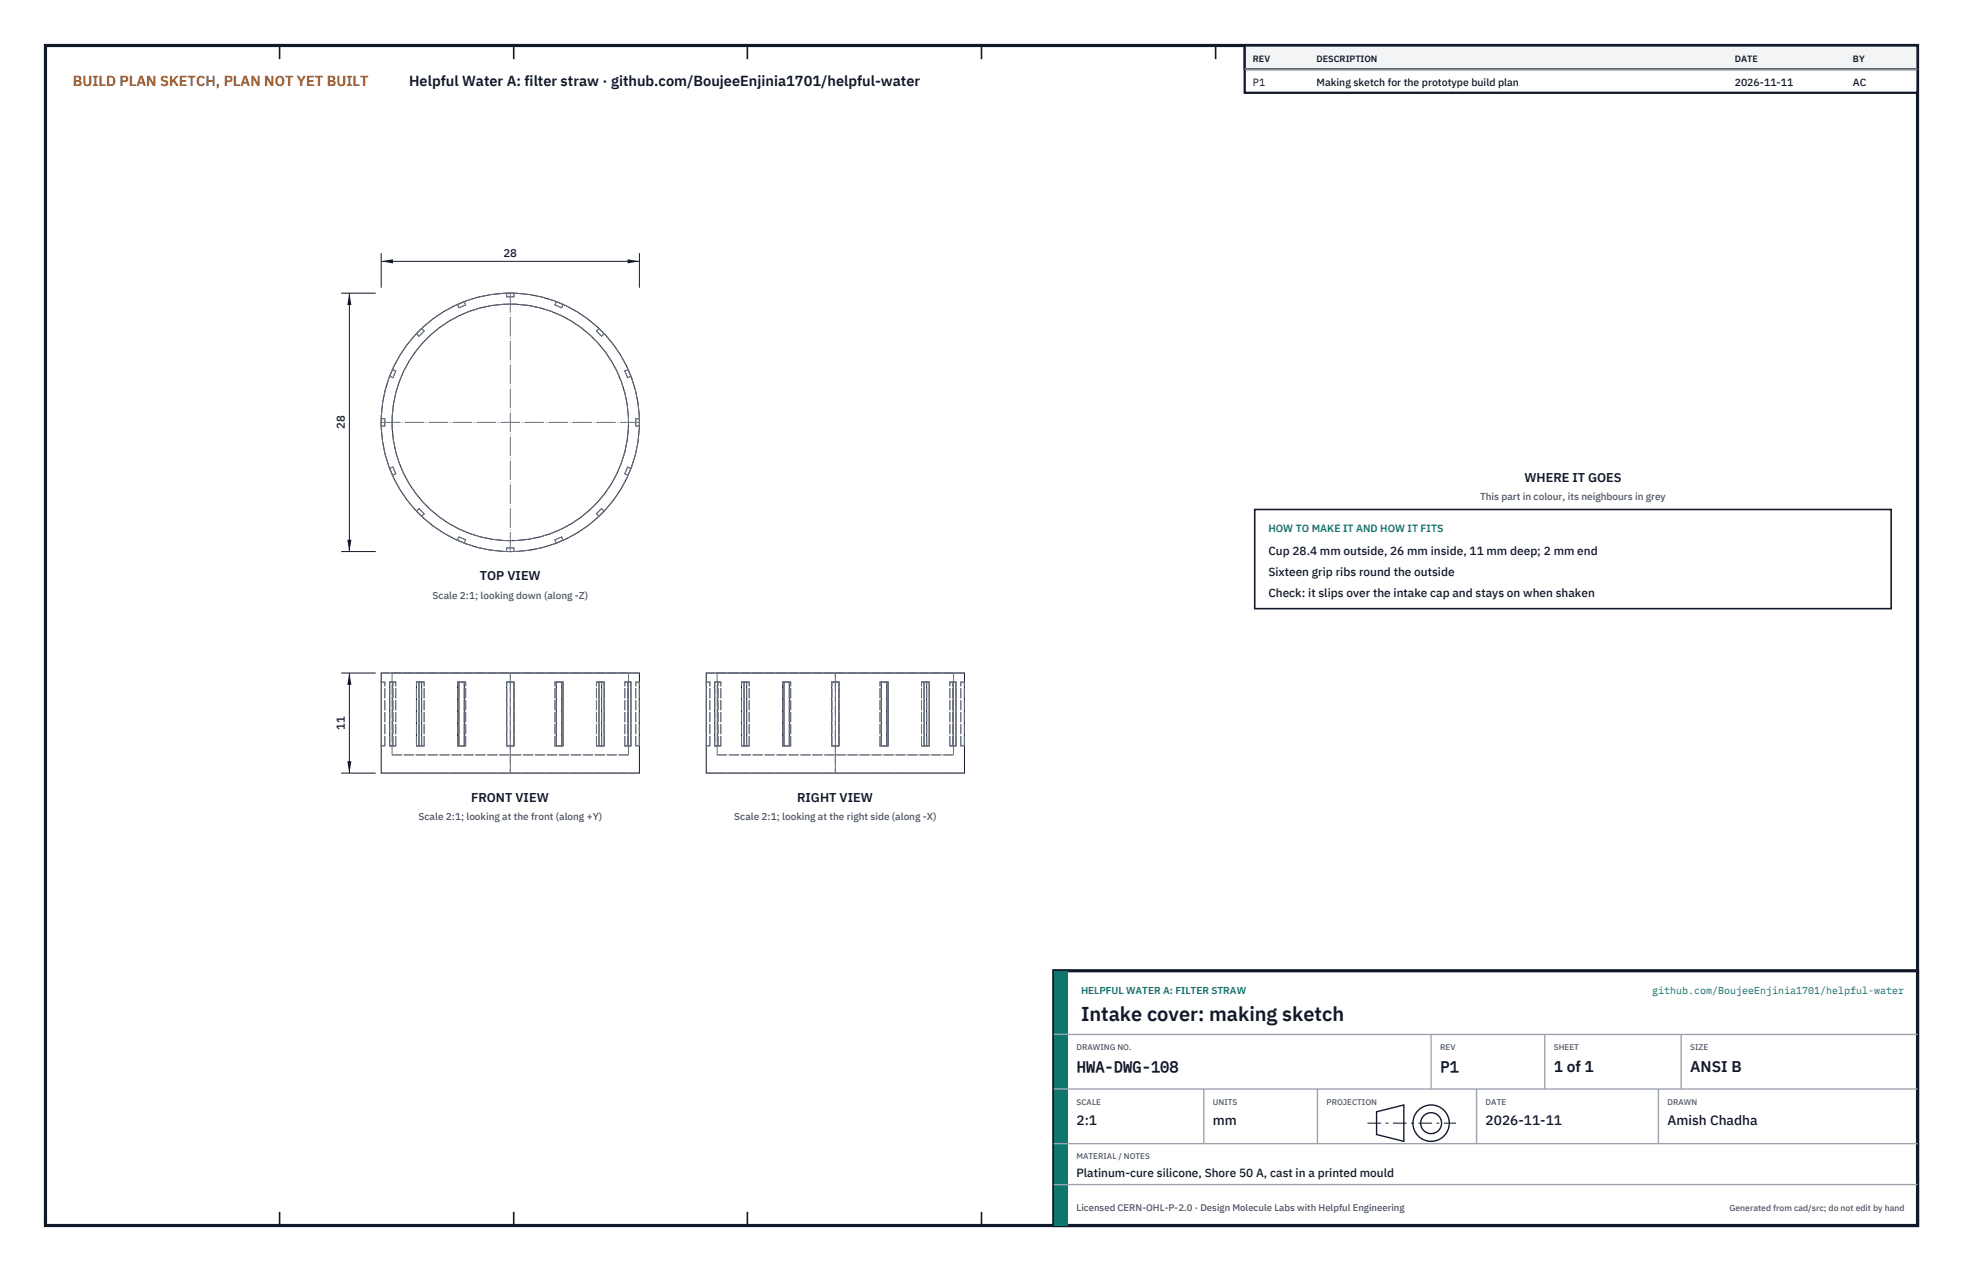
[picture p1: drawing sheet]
<svg xmlns="http://www.w3.org/2000/svg" width="432mm" height="279mm" viewBox="0 0 432 279" stroke-linecap="round" stroke-linejoin="round" font-family="sans-serif">
<path d="M10 10h411.8v259.4h-411.8z" fill="none" stroke="#111827" stroke-width=".7" stroke-linecap="butt"/>
<g fill="none" stroke="#111827" stroke-width=".35">
<path d="M61.5 10v3M113 10v3M164.4 10v3M215.9 10v3M267.4 10v3M318.9 10v3M370.3 10v3M61.5 266.4v3M113 266.4v3M164.4 266.4v3M215.9 266.4v3M267.4 266.4v3"/>
<path d="M318.9 266.4v3M370.3 266.4v3"/>
</g>
<g fill="none" stroke="#111727" stroke-width=".22">
<path d="M83.8 148h56.8v22h-56.8zM83.8 149.9h.1M85.7 149.9h.6v14.1h-.6zM91.6 149.9h1.1v14.1h-1.1zM92.2 149.9v14.1M100.6 149.9h1.5v14.1h-1.5zM100.9 149.9v14.1M111.4 149.9h1.7v14.1h-1.7zM122.4 149.9h1.5v14.1h-1.5zM123.6 149.9v14.1M131.8 149.9h1.1v14.1h-1.1zM132.3 149.9v14.1"/>
<path d="M138.2 149.9h.6v14.1h-.6zM155.4 149.9h.1M155.4 148h56.8v22h-56.8zM157.2 149.9h.6v14.1h-.6zM163.1 149.9h1.1v14.1h-1.1zM163.7 149.9v14.1M172.1 149.9h1.5v14.1h-1.5zM172.4 149.9v14.1M182.9 149.9h1.7v14.1h-1.7zM193.9 149.9h1.5v14.1h-1.5zM195.1 149.9v14.1M203.3 149.9h1.1v14.1h-1.1z"/>
<path d="M203.8 149.9v14.1M209.7 149.9h.6v14.1h-.6zM212.1 149.9h.1M83.8 164h.1M155.4 164h.1M212.1 164h.1"/>
<circle cx="112.2" cy="92.8" r="28.4"/>
<circle cx="112.2" cy="92.8" r="26"/>
</g>
<g fill="none" stroke="#6a7180" stroke-width=".22" stroke-dasharray="2.1 .5">
<path d="M92.2 73.9l-.6-.6M92.7 72.2l-1.1 1.1M93.3 72.8l-.6-.6M93.3 72.8l-1.1 1.1M100.9 67.7l-.3-.8M102.1 66.3l-1.5 .6M102.4 67l-.3-.7M102.4 67l-1.5 .7M111.4 65.3v-.8M113.1 64.5h-1.7M113.1 65.3v-.8M113.1 65.3h-1.7"/>
<path d="M122.1 67l.3-.7M123.6 67.7l.3-.8M123.6 67.7l-1.5-.7M123.9 66.9l-1.5-.6M131.2 72.8l.6-.6M132.3 73.9l.6-.6M132.3 73.9l-1.1-1.1M132.9 73.3l-1.1-1.1M83.9 92v1.7M84.7 93.7h-.8M84.7 92h-.8M84.7 92v1.7"/>
<path d="M86.3 81.2l-.6 1.5M86.4 83l-.7-.3M87.1 81.5l-.8-.3M87.1 81.5l-.7 1.5M137.4 81.5l.8-.3M138.1 83l.7-.3M138.1 83l-.7-1.5M138.8 82.7l-.6-1.5M139.8 92h.8M139.8 93.7h.8M139.8 93.7v-1.7M140.6 93.7v-.9"/>
<path d="M140.6 92.8v-.8M85.7 103l.6 1.5M86.4 102.7l-.7 .3M86.4 102.7l.7 1.5M87.1 104.2l-.8 .3M91.6 112.4l1.1 1.1M92.2 111.8l-.6 .6M92.2 111.8l1.1 1.1M93.3 112.9l-.6 .6M100.6 118.8l1.5 .6M100.9 118l-.3 .8M100.9 118l1.5 .7"/>
<path d="M102.4 118.7l-.3 .7M122.1 118.7l.3 .7M122.1 118.7l1.5-.7M122.4 119.4l1.5-.6M123.6 118l.3 .8M131.2 112.9l.6 .6M131.2 112.9l1.1-1.1M131.8 113.5l1.1-1.1M132.3 111.8l.6 .6M137.4 104.2l.8 .3M137.4 104.2l.7-1.5M138.1 102.7l.7 .3"/>
<path d="M138.2 104.5l.6-1.5M111.4 121.2h1.7M111.4 120.4v.8M111.4 120.4h1.7M113.1 120.4v.8M83.9 149.9h-.1M84.7 149.9h-.8M86.2 148h52M86.2 148v18M86.3 149.9h-.6M86.4 149.9h-.7M86.4 149.9h.7"/>
<path d="M87.1 149.9h-.8M87.1 149.9h-.7M92.2 149.9h-.6M92.2 149.9h1.1M92.7 149.9h-1.1M93.3 149.9h-.6M93.3 149.9h-1.1M100.9 149.9h-.3M100.9 149.9h1.5M102.1 149.9h-1.5M102.4 149.9h-.3M102.4 149.9h-1.5"/>
<path d="M111.4 149.9h1.7M113.1 149.9h-1.7M122.1 149.9h.3M122.1 149.9h1.5M123.6 149.9h.3M123.6 149.9h-1.5M123.9 149.9h-1.5M131.2 149.9h.6M131.2 149.9h1.1M132.3 149.9h.6M132.3 149.9h-1.1M132.9 149.9h-1.1"/>
<path d="M137.4 149.9h.8M137.4 149.9h.7M138.1 149.9h.7M138.1 149.9h-.7M138.2 148h-52M138.2 148v18M138.8 149.9h-.6M139.8 149.9h.8M140.6 149.9h.1M140.6 148h-56.8M155.4 149.9h.1M156.2 149.9h-.8"/>
<path d="M157.8 148h26M157.8 148v18M157.8 149.9h-.6M157.9 149.9h-.7M157.9 149.9h.7M158.6 149.9h-.8M158.6 149.9h-.7M163.7 149.9h-.6M163.7 149.9h1.1M164.2 149.9h-1.1M164.8 149.9h-.6M164.8 149.9h-1.1"/>
<path d="M172.4 149.9h-.3M172.4 149.9h1.5M173.6 149.9h-1.5M173.9 149.9h-.3M173.9 149.9h-1.5M182.9 149.9h1.7M183.8 148h25.9M184.6 149.9h-1.7M193.6 149.9h.3M193.6 149.9h1.5M195.1 149.9h.3M195.1 149.9h-1.5"/>
<path d="M195.4 149.9h-1.5M202.7 149.9h.6M202.7 149.9h1.1M203.8 149.9h.6M203.8 149.9h-1.1M204.4 149.9h-1.1M208.9 149.9h.8M208.9 149.9h.7M209.6 149.9h.7M209.6 149.9h-.7M209.7 148h-51.9M209.7 148v18"/>
<path d="M210.3 149.9h-.6M211.3 149.9h.8M212.2 148h-56.8M212.2 149.9h-.1M83.9 164h-.1M83.9 164v-14.1M84.7 164h-.8M84.7 164v-14.1M85.7 164v-14.1M86.2 166h52M86.3 164h-.6M86.3 164v-14.1"/>
<path d="M86.4 164h-.7M86.4 164v-14.1M86.4 164h.7M87.1 164h-.8M87.1 164h-.7M87.1 164v-14.1M91.6 164v-14.1M92.2 164h-.6M92.2 164v-14.1M92.2 164h1.1M92.7 164h-1.1M92.7 164v-14.1"/>
<path d="M93.3 164h-.6M93.3 164h-1.1M93.3 164v-14.1M100.6 164v-14.1M100.9 164h-.3M100.9 164v-14.1M100.9 164h1.5M102.1 164h-1.5M102.1 164v-14.1M102.4 164h-.3M102.4 164h-1.5M102.4 164v-14.1"/>
<path d="M111.4 164v-14.1M111.4 164h1.7M113.1 164h-1.7M113.1 164v-14.1M122.1 164h.3M122.1 164v-14.1M122.1 164h1.5M122.4 164v-14.1M123.6 164h.3M123.6 164h-1.5M123.6 164v-14.1M123.9 164h-1.5"/>
<path d="M123.9 164v-14.1M131.2 164h.6M131.2 164v-14.1M131.2 164h1.1M131.8 164v-14.1M132.3 164h.6M132.3 164h-1.1M132.3 164v-14.1M132.9 164h-1.1M132.9 164v-14.1M137.4 164h.8M137.4 164v-14.1"/>
<path d="M137.4 164h.7M138.1 164h.7M138.1 164h-.7M138.1 164v-14.1M138.2 164v-14.1M138.2 166h-52M138.8 164h-.6M138.8 164v-14.1M139.8 164h.8M139.8 164v-14.1M140.6 164v-14.1M140.6 170h-56.8"/>
<path d="M140.6 164h.1M155.4 164h.1M155.4 164v-14.1M156.2 164h-.8M156.2 164v-14.1M157.2 164v-14.1M157.8 166h26M157.8 164h-.6M157.8 164v-14.1M157.9 164h-.7M157.9 164v-14.1M157.9 164h.7"/>
<path d="M158.6 164h-.8M158.6 164h-.7M158.6 164v-14.1M163.1 164v-14.1M163.7 164h-.6M163.7 164v-14.1M163.7 164h1.1M164.2 164h-1.1M164.2 164v-14.1M164.8 164h-.6M164.8 164h-1.1M164.8 164v-14.1"/>
<path d="M172.1 164v-14.1M172.4 164h-.3M172.4 164v-14.1M172.4 164h1.5M173.6 164h-1.5M173.6 164v-14.1M173.9 164h-.3M173.9 164h-1.5M173.9 164v-14.1M182.9 164v-14.1M182.9 164h1.7M183.8 166h25.9"/>
<path d="M184.6 164h-1.7M184.6 164v-14.1M193.6 164h.3M193.6 164h1.5M193.6 164v-14.1M193.9 164v-14.1M195.1 164h.3M195.1 164h-1.5M195.1 164v-14.1M195.4 164h-1.5M195.4 164v-14.1M202.7 164h.6"/>
<path d="M202.7 164h1.1M202.7 164v-14.1M203.3 164v-14.1M203.8 164h.6M203.8 164h-1.1M203.8 164v-14.1M204.4 164h-1.1M204.4 164v-14.1M208.9 164h.8M208.9 164h.7M208.9 164v-14.1M209.6 164h.7"/>
<path d="M209.6 164v-14.1M209.6 164h-.7M209.7 164v-14.1M209.7 166h-51.9M210.3 164h-.6M210.3 164v-14.1M211.3 164h.8M211.3 164v-14.1M212.1 164v-14.1M212.2 170h-56.8M212.2 164h-.1"/>
<circle cx="112.2" cy="92.8" r="28.4"/>
<circle cx="112.2" cy="92.8" r="26"/>
</g>
<path d="M83.8 92.8h56.8M112.2 121.2v-56.8M112.2 148v22M183.8 148v22M112.2 170v-22M183.8 170v-22" fill="none" stroke="#6a7180" stroke-width=".22" stroke-dasharray="4.2 .5 0 .5"/>
<path d="M83.8 55.6v7.7M83.8 57.5h56.8M140.6 55.6v7.7" fill="none" stroke="#111827" stroke-width=".22"/>
<path d="M83.8 57.5l2.6-.5v.9zM138 57v.9l2.6-.4z" fill="#111827"/>
<path d="M75 64.4h7.7M76.9 64.4v56.8M75 121.2h7.7" fill="none" stroke="#111827" stroke-width=".22"/>
<path d="M76.9 64.4l-.5 2.6h.9zM76.4 118.6h.9l-.4 2.6z" fill="#111827"/>
<path d="M75 148h7.7M76.9 148v21.9M75 169.9h7.7" fill="none" stroke="#111827" stroke-width=".22"/>
<path d="M76.9 148l-.5 2.6h.9zM76.4 167.3h.9l-.4 2.6z" fill="#111827"/>
<path d="M276 112h140v21.8h-140z" fill="#fff" stroke="#111827" stroke-width=".35"/>
<path d="M273.8 10h148v10.4h-148z" fill="#fff" stroke="#111827" stroke-width=".5"/>
<path d="M273.8 10h148v5.2h-148z" fill="#f3f4f6" stroke="#111827" stroke-width=".5"/>
<path d="M273.8 15.2h148" fill="none" stroke="#9ca3af" stroke-width=".3"/>
<path d="M231.8 213.4h190v56h-190z" fill="#fff" stroke="#111827" stroke-width=".7" stroke-linecap="butt"/>
<path d="M231.8 213.4h3v56h-3z" fill="#0f766e"/>
<path d="M231.8 227.4h190M231.8 239.4h190M264.8 239.4v12M289.8 239.4v12M314.8 227.4v12M324.8 239.4v12M339.8 227.4v12M364.8 239.4v12M369.8 227.4v12M231.8 251.4h190M231.8 260.4h190" fill="none" stroke="#9ca3af" stroke-width=".3"/>
<g fill="none" stroke="#111827" stroke-width=".3">
<path d="M302.8 244.4l6-1.5v8l-6-1.5z"/>
<circle cx="314.8" cy="246.9" r="4"/>
<circle cx="314.8" cy="246.9" r="2.3"/>
</g>
<path d="M300.8 246.9h19.5" fill="none" stroke="#111827" stroke-width=".22" stroke-dasharray="3 1 .6 1" stroke-linecap="butt"/>
<text font-size="4.4" fill="#111827" x="237.8" y="224.4">Intake cover: making sketch</text>
<g font-size="3.4" fill="#111827">
<text x="236.8" y="235.6">HWA-DWG-108</text>
<text x="316.8" y="235.6">P1</text>
<text x="341.8" y="235.6">1 of 1</text>
<text x="371.8" y="235.6">ANSI B</text>
</g>
<text font-size="3.2" fill="#b45309" x="16" y="19">BUILD PLAN SKETCH, PLAN NOT YET BUILT</text>
<text font-size="3.2" fill="#111827" x="90" y="19">Helpful Water A: filter straw · github.com/BoujeeEnjinia1701/helpful-water</text>
<g font-size="3" fill="#111827">
<text x="236.8" y="247.2">2:1</text>
<text x="266.8" y="247.2">mm</text>
<text x="326.8" y="247.2">2026-11-11</text>
<text x="366.8" y="247.2">Amish Chadha</text>
</g>
<g font-size="2.8" fill="#111827">
<text x="335.3" y="106">WHERE IT GOES</text>
<text x="105.6" y="127.6">TOP VIEW</text>
<text x="103.6" y="176.3">FRONT VIEW</text>
<text x="175.4" y="176.3">RIGHT VIEW</text>
</g>
<g font-size="2.6" fill="#111827">
<text x="279" y="122">Cup 28.4 mm outside, 26 mm inside, 11 mm deep; 2 mm end</text>
<text x="279" y="126.6">Sixteen grip ribs round the outside</text>
<text x="279" y="131.2">Check: it slips over the intake cap and stays on when shaken</text>
<text x="236.8" y="258.8">Platinum-cure silicone, Shore 50 A, cast in a printed mould</text>
</g>
<g font-size="2.5" fill="#111827">
<text x="110.7" y="56.4">28</text>
<text x="75.8" y="94.4" transform="rotate(-90 75.8 94.4)">28</text>
<text x="75.8" y="160.5" transform="rotate(-90 75.8 160.5)">11</text>
</g>
<g font-size="2.3" fill="#111827">
<text x="275.6" y="18.8">P1</text>
<text x="289.6" y="18.8">Making sketch for the prototype build plan</text>
<text x="381.6" y="18.8">2026-11-11</text>
<text x="407.6" y="18.8">AC</text>
</g>
<text font-size="2.3" fill="#0f766e" x="279" y="117">HOW TO MAKE IT AND HOW IT FITS</text>
<g font-size="2.2" fill="#4b5563">
<text x="325.6" y="110">This part in colour, its neighbours in grey</text>
<text x="95.2" y="131.6">Scale 2:1; looking down (along -Z)</text>
<text x="92.1" y="180.3">Scale 2:1; looking at the front (along +Y)</text>
<text x="161.5" y="180.3">Scale 2:1; looking at the right side (along -X)</text>
</g>
<g font-size="2.2" fill="#0f766e">
<text x="237.8" y="218.4">HELPFUL WATER A: FILTER STRAW</text>
<text x="363.4" y="218.4">github.com/BoujeeEnjinia1701/helpful-water</text>
</g>
<text font-size="2.1" fill="#4b5563" x="236.8" y="266.2">Licensed CERN-OHL-P-2.0 · Design Molecule Labs with Helpful Engineering</text>
<g font-size="2" fill="#111827">
<text x="275.6" y="13.6">REV</text>
<text x="289.6" y="13.6">DESCRIPTION</text>
<text x="381.6" y="13.6">DATE</text>
<text x="407.6" y="13.6">BY</text>
</g>
<text font-size="1.9" fill="#4b5563" x="380.4" y="266.2">Generated from cad/src; do not edit by hand</text>
<g font-size="1.8" fill="#4b5563">
<text x="236.8" y="230.8">DRAWING NO.</text>
<text x="316.8" y="230.8">REV</text>
<text x="341.8" y="230.8">SHEET</text>
<text x="371.8" y="230.8">SIZE</text>
<text x="236.8" y="242.8">SCALE</text>
<text x="266.8" y="242.8">UNITS</text>
<text x="291.8" y="242.8">PROJECTION</text>
<text x="326.8" y="242.8">DATE</text>
<text x="366.8" y="242.8">DRAWN</text>
<text x="236.8" y="254.8">MATERIAL / NOTES</text>
</g>
</svg>
